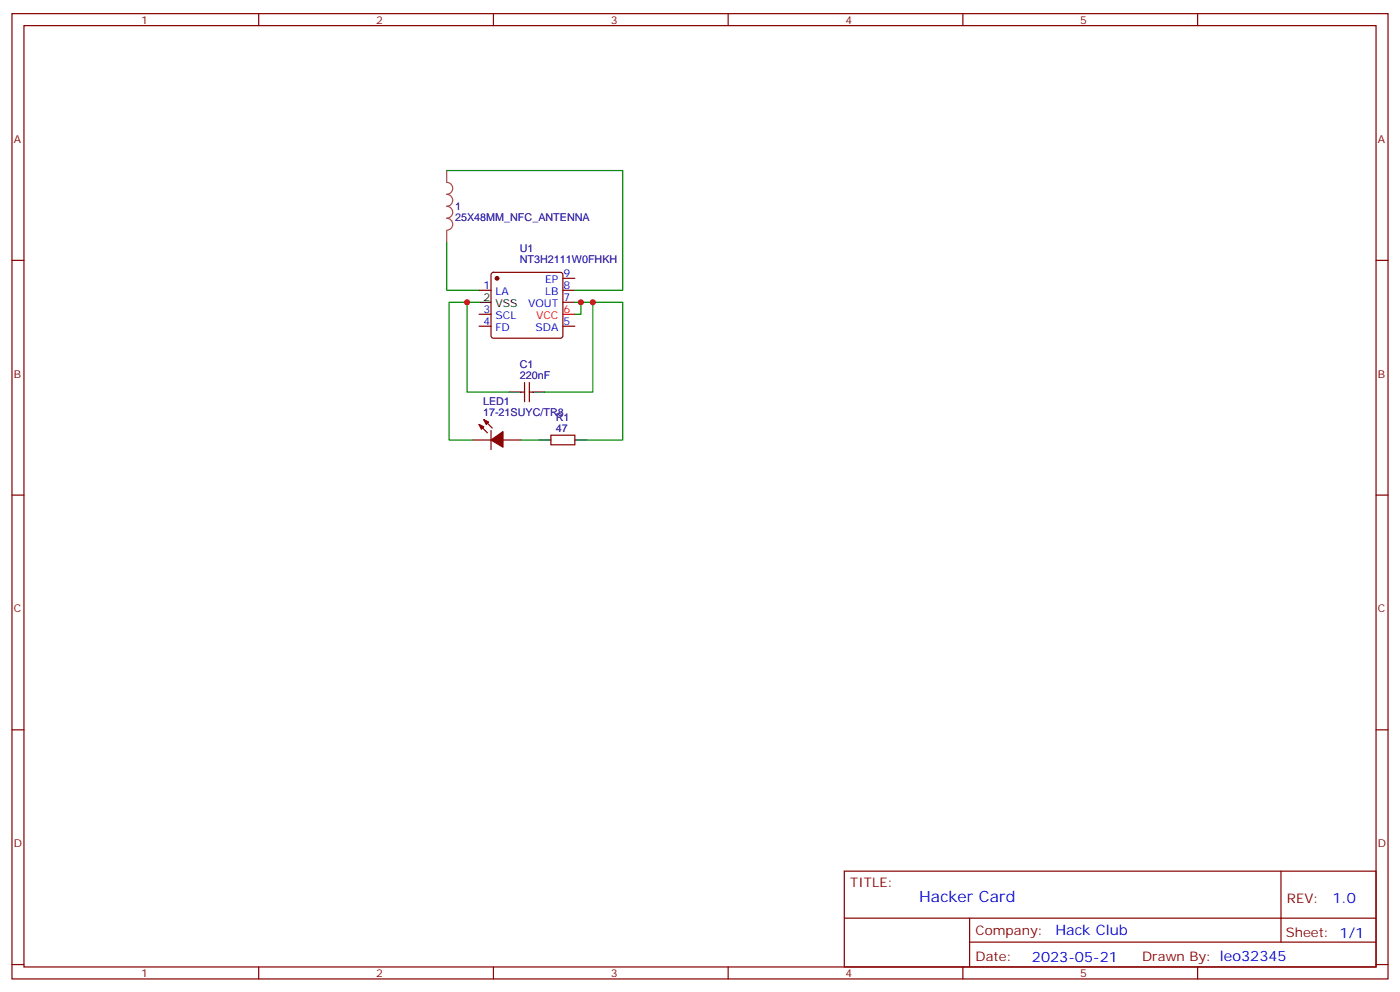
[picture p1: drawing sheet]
<svg xmlns="http://www.w3.org/2000/svg" width="412mm" height="292mm" viewBox="0 0 412 292" stroke-linecap="round" stroke-linejoin="round" font-family="sans-serif">
<g fill="none" stroke="#870000" stroke-width=".35">
<path d="M3.5 4h405.4v284.4h-405.4zM7.1 7.5h398.2v277.3h-398.2zM76.2 4v3.5M145.3 4v3.5M214.5 4v3.5M283.6 4v3.5M352.8 4v3.5M3.5 76.7h3.6M405.3 76.7h3.6M141.1 85.5h3.5M141.1 96.1h3.5M141.1 92.6h3.5"/>
<path d="M144.9 80.4l.4-.2h19.8l.5 .2 .2 .5v18l-.2 .5-.5 .2h-19.8l-.5-.2-.2-.5v-18zM165.8 82h3.5M165.8 85.5h3.5M165.8 89h3.5M165.8 96.1h3.5M153.5 115.5h1M154.5 112.7v5.6M155.9 112.7v5.6M155.9 115.5h1.1M139.3 129.6h5.3M141.1 125l2.5 2.5M142.5 123.6l2.5 2.5"/>
<path d="M144.6 126.8v5.6M148.2 129.6h5.3M162.3 128.2h7v2.8h-7zM3.5 145.8h3.6M405.3 145.8h3.6M3.5 215h3.6M405.3 215h3.6M248.7 256.6h156.6v28.2h-156.6zM377.3 256.6v20.9M248.7 270.5h156.5M285.6 277.5h119.6M285.6 270.5v14.1"/>
<path d="M3.5 284.1h3.6M76.2 284.8v3.6M145.3 284.8v3.6M214.5 284.8v3.6M283.6 284.8v3.6M352.8 284.8v3.6M405.3 284.1h3.6"/>
</g>
<path d="M165.8 92.6h3.5" fill="none" stroke="#f00" stroke-width=".35"/>
<path d="M141.1 89h3.5M149.9 115.5h3.6M157 115.5h3.5M158.7 129.6h3.6M169.3 129.6h3.6" fill="none" stroke="#000" stroke-width=".35"/>
<g fill="#870000" stroke="#870000" stroke-width=".35">
<path d="M141.1 125l1.4 .7-.7 .7z"/>
<path d="M142.5 123.6l1.4 .7-.7 .7z"/>
<path d="M144.6 129.6l3.6-2.5v4.6z"/>
<circle cx="146.4" cy="82" r=".53"/>
</g>
<path d="M131.6 50.2v3.5a1.76 1.76 0 0 1 1.8 1.8 1.76 1.76 0 0 1-1.8 1.7 1.76 1.76 0 0 1 1.8 1.8 1.76 1.76 0 0 1-1.8 1.8 1.76 1.76 0 0 1 1.8 1.7 1.76 1.76 0 0 1-1.8 1.8 1.76 1.76 0 0 1 1.8 1.8 1.76 1.76 0 0 1-1.8 1.7M131.6 67.9v3.5" fill="none" stroke="#a64a4a" stroke-width=".35"/>
<path d="M131.6 50.2h51.8v35.3h-14.1M131.6 71.4v14.1h9.5M137.6 89h-5.3v40.6h7M141.1 89h-3.5v26.5h12.3M169.3 89h5.3v26.5h-14.1M171.1 89v3.6h-1.8M174.6 89h8.8v40.6h-10.5M153.5 129.6h5.2" fill="none" stroke="#008700" stroke-width=".35"/>
<g fill="#c00">
<circle cx="171.1" cy="89" r=".88"/>
<circle cx="174.6" cy="89" r=".88"/>
<circle cx="137.6" cy="89" r=".88"/>
</g>
<text font-size="4.6" fill="#00f" x="270.8" y="265.6">Hacker Card</text>
<g font-size="4.2" fill="#00f">
<text x="392.5" y="265.9">1.0</text>
<text x="310.9" y="275.4">Hack Club</text>
<text x="304" y="283.2">2023-05-21</text>
</g>
<g font-size="3.9" fill="#800">
<text x="250.5" y="261.2">TITLE:</text>
<text x="379.1" y="265.9">REV:</text>
<text x="287.4" y="275.4">Company:</text>
<text x="378.7" y="276">Sheet: 1/1</text>
<text x="287.4" y="283.1">Date:</text>
<text x="336.4" y="283.2">Drawn By: leo32345</text>
</g>
<g font-size="3.2" fill="#800">
<text x="41.6" y="7">1</text>
<text x="110.8" y="7">2</text>
<text x="179.9" y="7">3</text>
<text x="249.1" y="7">4</text>
<text x="318.2" y="7">5</text>
<text x="4.1" y="42.1">A</text>
<text x="405.9" y="42.1">A</text>
<text x="4.1" y="111.3">B</text>
<text x="405.9" y="111.3">B</text>
<text x="4.1" y="180.4">C</text>
<text x="405.9" y="180.4">C</text>
<text x="4.1" y="249.6">D</text>
<text x="405.9" y="249.6">D</text>
<text x="41.6" y="287.8">1</text>
<text x="110.8" y="287.8">2</text>
<text x="179.9" y="287.8">3</text>
<text x="249.1" y="287.8">4</text>
<text x="318.2" y="287.8">5</text>
</g>
<g font-size="3.2" fill="#000080">
<text x="134.1" y="65.1">25X48MM_NFC_ANTENNA</text>
<text x="134.1" y="62">1</text>
<text x="153.1" y="77.3">NT3H2111W0FHKH</text>
<text x="153.1" y="74.3">U1</text>
<text x="153.1" y="111.6">220nF</text>
<text x="153.1" y="108.4">C1</text>
<text x="142.3" y="119.4">LED1</text>
<text x="142.3" y="122.6">17-21SUYC/TR8</text>
<text x="163.7" y="123.9">R1</text>
<text x="163.7" y="127.1">47</text>
</g>
<g font-size="3.2" fill="#00f">
<text x="160.6" y="83.4">EP</text>
<text x="166" y="81.6">9</text>
<text x="142.4" y="85.2">1</text>
<text x="145.9" y="86.9">LA</text>
<text x="160.6" y="86.9">LB</text>
<text x="166" y="85.2">8</text>
<text x="166" y="88.7">7</text>
<text x="142.4" y="95.7">4</text>
<text x="142.4" y="92.2">3</text>
<text x="145.9" y="94">SCL</text>
<text x="155.6" y="90.5">VOUT</text>
<text x="166" y="95.7">5</text>
<text x="145.9" y="97.5">FD</text>
<text x="157.7" y="97.5">SDA</text>
</g>
<g font-size="3.2">
<text x="142.4" y="88.7">2</text>
<text x="145.9" y="90.5">VSS</text>
</g>
<g font-size="3.2" fill="#f00">
<text x="157.9" y="94">VCC</text>
<text x="166" y="92.2">6</text>
</g>
</svg>
